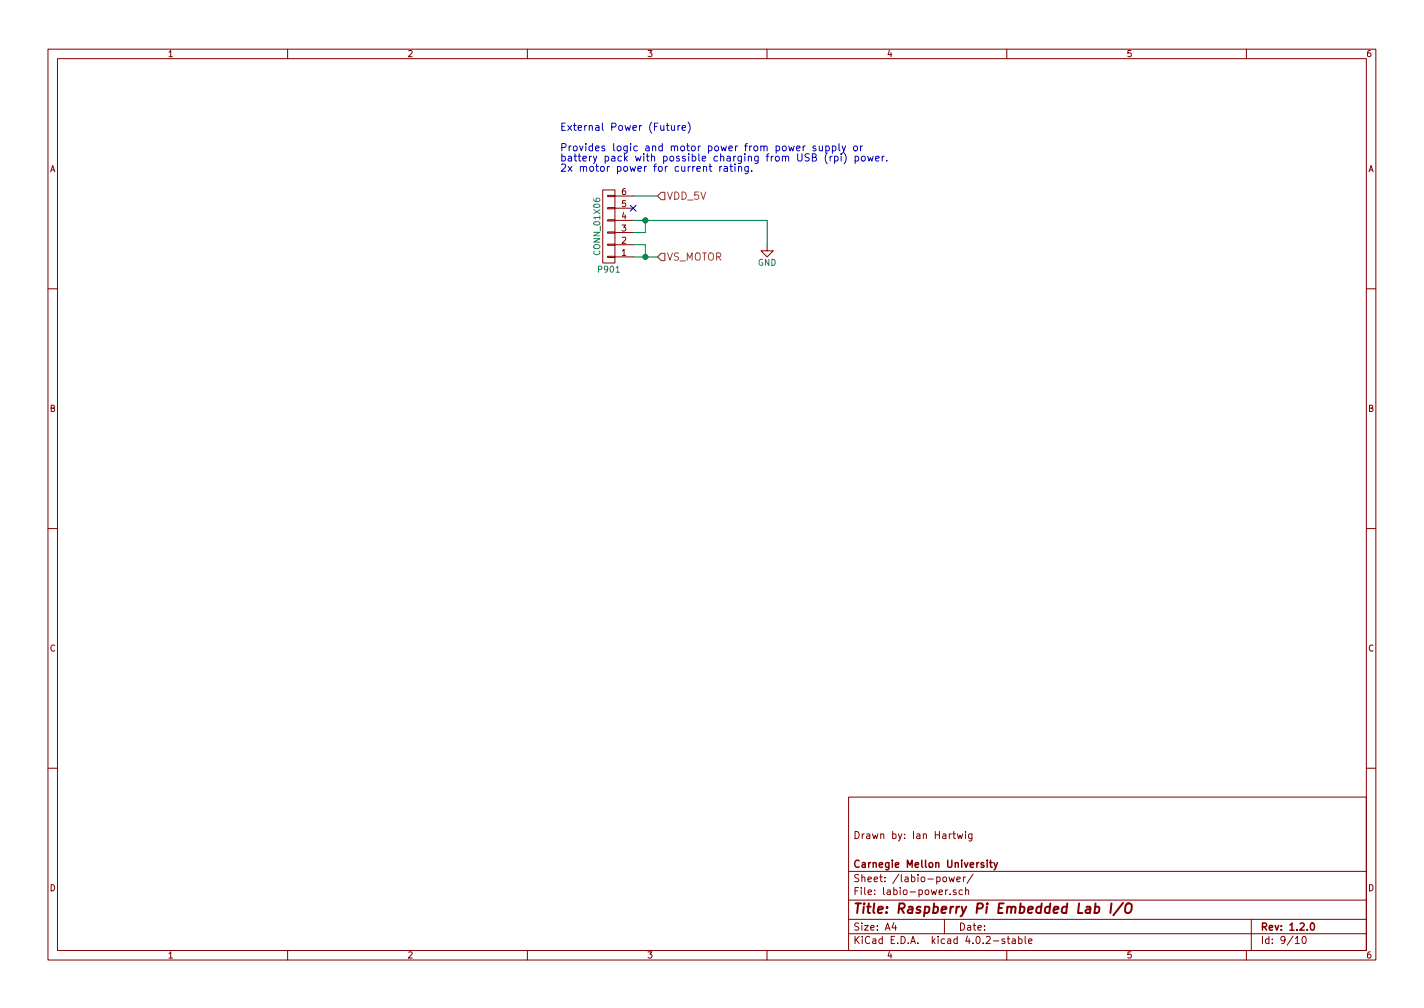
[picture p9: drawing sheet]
EESchema Schematic File Version 2
LIBS:power
LIBS:device
LIBS:transistors
LIBS:conn
LIBS:linear
LIBS:regul
LIBS:74xx
LIBS:cmos4000
LIBS:adc-dac
LIBS:memory
LIBS:xilinx
LIBS:microcontrollers
LIBS:dsp
LIBS:microchip
LIBS:analog_switches
LIBS:motorola
LIBS:texas
LIBS:intel
LIBS:audio
LIBS:interface
LIBS:digital-audio
LIBS:philips
LIBS:display
LIBS:cypress
LIBS:siliconi
LIBS:opto
LIBS:atmel
LIBS:contrib
LIBS:valves
LIBS:labio-special
LIBS:wise_logo
LIBS:cmu_logo
LIBS:labio-cache
EELAYER 25 0
EELAYER END
$Descr A4 11693 8268
encoding utf-8
Sheet 9 10
Title "Raspberry Pi Embedded Lab I/O"
Date ""
Rev "1.2.0"
Comp "Carnegie Mellon University"
Comment1 ""
Comment2 "Drawn by: Ian Hartwig"
Comment3 ""
Comment4 ""
$EndDescr
$Comp
L CONN_01X06 P901
U 1 1
P 5000 1850
F 0 "P901" H 5000 2200 50  0000 C CNN
F 1 "CONN_01X06" V 5100 1850 50  0000 C CNN
F 2 "Pin_Headers:Pin_Header_Angled_1x06" H 5000 1850 50  0001 C CNN
F 3 "" H 5000 1850 50  0000 C CNN
	1    5000 1850
	-1   0    0    1   
$EndComp
$Comp
L GND #PWR056
U 1 1
P 6300 2000
F 0 "#PWR056" H 6300 1750 50  0001 C CNN
F 1 "GND" H 6300 1850 50  0000 C CNN
F 2 "" H 6300 2000 50  0000 C CNN
F 3 "" H 6300 2000 50  0000 C CNN
	1    6300 2000
	1    0    0    -1  
$EndComp
Wire Wire Line
	6300 1800 6300 2000
Wire Wire Line
	5200 1800 6300 1800
Wire Wire Line
	5200 1900 5300 1900
Wire Wire Line
	5300 1900 5300 1800
Connection ~ 5300 1800
Text HLabel 5400 1600 2    60   Input ~ 0
VDD_5V
Wire Wire Line
	5400 1600 5200 1600
NoConn ~ 5200 1700
Text HLabel 5400 2100 2    60   Input ~ 0
VS_MOTOR
Wire Wire Line
	5200 2100 5400 2100
Wire Wire Line
	5200 2000 5300 2000
Wire Wire Line
	5300 2000 5300 2100
Connection ~ 5300 2100
Text Notes 4600 1400 0    60   ~ 0
External Power (Future)\n\nProvides logic and motor power from power supply or\nbattery pack with possible charging from USB (rpi) power.\n2x motor power for current rating.
$EndSCHEMATC
